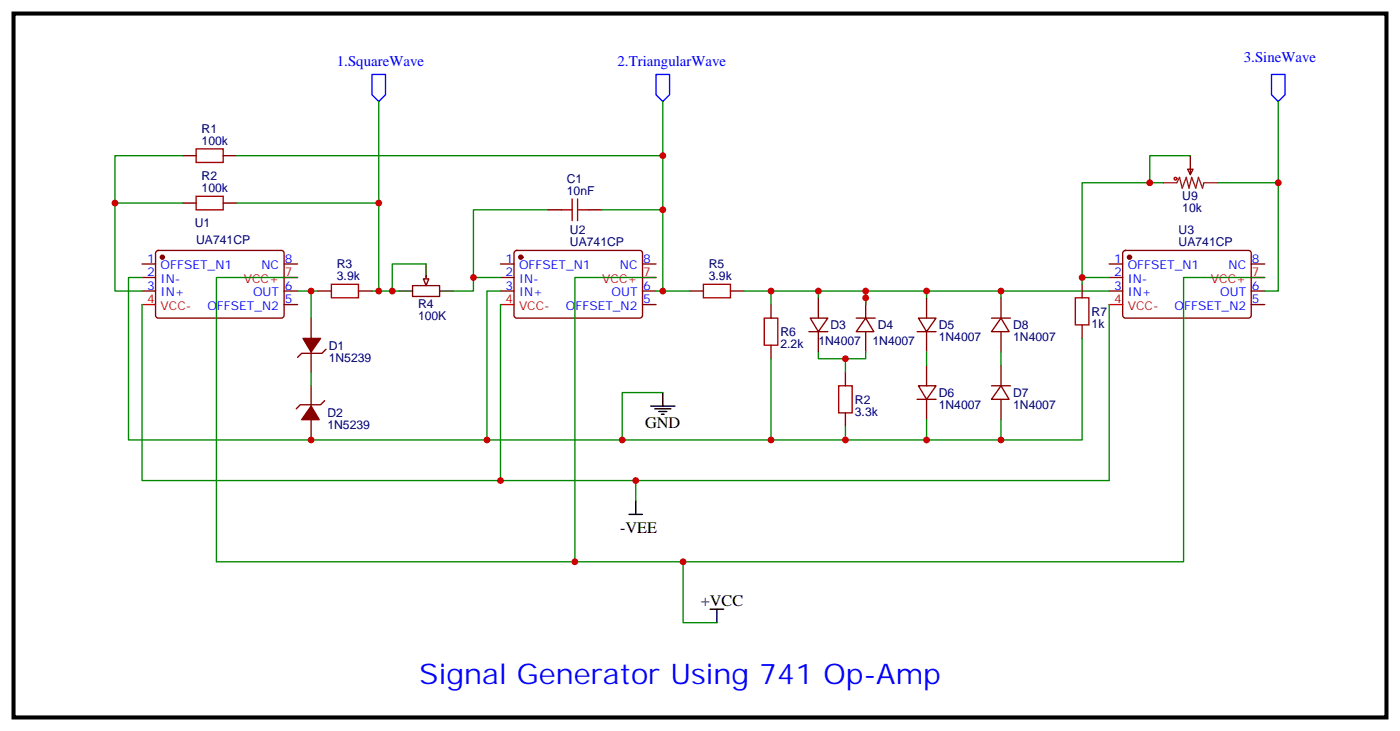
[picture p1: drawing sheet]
<svg xmlns="http://www.w3.org/2000/svg" width="365mm" height="190mm" viewBox="0 0 365 190" stroke-linecap="round" stroke-linejoin="round" font-family="sans-serif">
<g fill="none" stroke="#870000" stroke-width=".35">
<path d="M47.6 52.9h3.6M47.6 40.6h3.6M58.2 52.9h3.5M58.2 40.6h3.5M37 68.8h3.6M37 72.3h3.6M37 75.8h3.6M40.8 65.5l.5-.2h32.1a.71 .71 0 0 1 .7 .7v16.2l-.5 .6-32.3 .1-.5-.2-.2-.5v-16.2zM74.1 68.8h3.5M74.1 75.8h3.5M74.1 79.4h3.5M107.6 74.4h7.1v2.9h-7.1z"/>
<path d="M111.1 72v1.7M130.5 68.8h3.6M130.5 72.3h3.6M130.5 75.8h3.6M134.3 65.5l.5-.2h32.1a.71 .71 0 0 1 .7 .7v16.2l-.5 .6-32.3 .1-.5-.2-.2-.5v-16.2zM167.6 68.8h3.5M167.6 75.8h3.5M167.6 79.4h3.5M289.3 68.8h3.5M289.3 72.3h3.5M289.3 75.8h3.5M293 65.5l.5-.2h32.1a.71 .71 0 0 1 .7 .7v16.2l-.4 .6-32.4 .1-.5-.2-.2-.5v-16.2z"/>
<path d="M326.3 68.8h3.5M326.3 75.8h3.5M326.3 79.4h3.5M81.1 82.9v5.3M81.1 91.7v5.3M85 91l-1 1.1h-5.3l-1.1 1M81.1 100.5v5.3M81.1 109.4v5.3M84.7 104.4l-1.1 1.1h-5.3l-1 1"/>
</g>
<g fill="#870000" stroke="#870000" stroke-width=".35">
<path d="M79 88.2h4.6l-2.5 3.5z"/>
<path d="M81.1 105.8l2.2 3.6h-4.6z"/>
<circle cx="42.3" cy="67" r=".53"/>
<circle cx="135.8" cy="67" r=".53"/>
<circle cx="294.6" cy="67" r=".53"/>
</g>
<path d="M37 79.4h3.6M74.1 72.3h3.5M130.5 79.4h3.6M167.6 72.3h3.5M289.3 79.4h3.5M326.3 72.3h3.5" fill="none" stroke="#f00" stroke-width=".35"/>
<path d="M51.2 38.8h7v3.5h-7zM51.2 51.2h7v3.5h-7z" fill="none" stroke="#a10000" stroke-width=".35"/>
<path d="M47.6 52.9h-17.6v22.9h7M47.6 40.6h-17.6v12.3M61.7 52.9h37.1v22.9h-1.8M77.6 75.8h5.3M81.1 75.8v7.1M81.1 97v3.5" fill="none" stroke="#008700" stroke-width=".35"/>
<path d="M104.1 75.8h3.5M111.1 68.8v3.5M114.7 75.8h3.5" fill="none" stroke="#000" stroke-width=".35"/>
<path d="M110.4 72.7h1.4l-.7 1.7z" fill="#f0f0f0" stroke="#870000" stroke-width=".35"/>
<g fill="none" stroke="#008700" stroke-width=".35">
<path d="M98.8 26.5v26.4M172.9 26.5v14.1M333.4 26.5v21.1M61.7 40.6h111.2v35.2h-1.8M142.9 54.7h-19.4v17.6M157 54.7h15.9M303.4 47.6h-21.2v24.7M310.4 40.6h-10.5v7M317.5 47.6h15.9v28.2h-3.6M37 79.4v45.8h93.5M37 72.3h-3.5v42.4h167.6M77.6 72.3h-21.2v74.1h93.5v-74.1h21.2"/>
<path d="M98.8 75.8h5.3M111.1 68.8h-8.8v7M130.5 72.3h-7v3.5h-5.3M130.5 79.4v45.8h158.8v-45.8M130.5 75.8h-3.5v38.9M172.9 75.8h7M194 75.8h7.1v3.6M201.1 75.8h12.3v1.8M213.4 75.8h12.4v3.6M225.8 75.8h15.9v1.8M241.7 75.8h19.4v1.8M261.1 75.8h28.2"/>
<path d="M289.3 72.3h-7.1v1.8M329.8 72.3h-21.1v74.1h-158.8M213.4 91.7v1.8h12.4v-1.8M220.5 93.5v3.5M241.7 91.7v3.5M261.1 91.7v3.5M282.2 88.2v26.5h-81.1v-21.2M172.9 102.3h-10.6v12.4M220.5 111.1v3.6M241.7 109.4v5.3M261.1 109.4v5.3M165.8 125.2v5.3"/>
<path d="M178.2 146.4v15.9h8.8"/>
</g>
<g fill="none" stroke="#a10000" stroke-width=".35">
<path d="M146.4 54.7h2.8M149.2 51.9v5.6M150.6 54.7h2.9M150.6 51.9v5.6M86.4 74.1h7.1v3.5h-7.1zM183.4 74.1h7.1v3.5h-7.1zM280.5 77.6h3.5v7.1h-3.5zM199.3 82.9h3.5v7.1h-3.5zM218.7 100.5h3.5v7.1h-3.5z"/>
<circle cx="306.6" cy="46.6" r=".35"/>
</g>
<g fill="none" stroke="#870000" stroke-width=".35">
<path d="M142.9 54.7h3.5M153.5 54.7h3.5M309.7 44.1h1.4l-.7 1.4zM310.4 40.6v4.9M82.9 75.8h3.5M93.5 75.8h3.5M179.9 75.8h3.5M190.5 75.8h3.5M201.1 79.4v3.5M213.4 77.6v5.3M225.8 77.6v5.3M241.7 77.6v5.3"/>
<path d="M261.1 77.6v5.3M282.2 74.1v3.5M201.1 90v3.5M211 86.4h4.9M211.3 82.9h4.6l-2.5 3.5zM213.4 86.4v5.3M220.5 97v3.5M223.3 82.9h4.9M225.8 82.9l2.1 3.5h-4.6zM225.8 86.4v5.3M239.2 86.4h4.9M239.5 82.9h4.6l-2.4 3.5z"/>
<path d="M241.7 86.4v5.3M241.7 95.2v5.3M258.6 82.9h4.9M261.1 82.9l2.1 3.5h-4.6zM261.1 86.4v5.3M261.1 95.2v5.3M282.2 84.7v3.5M220.5 107.6v3.5M239.2 104.1h4.9M239.5 100.5h4.6l-2.4 3.6zM241.7 104.1v5.3M258.6 100.5h4.9"/>
<path d="M261.1 100.5l2.1 3.6h-4.6zM261.1 104.1v5.3"/>
</g>
<path d="M303.4 47.6h3.5l.7-1.4 .7 2.8 1.1-2.8 .7 2.8 .7-2.8 1.1 2.8 .7-2.8 1 2.8 .4-1.4h3.5" fill="none" stroke="#8c2424" stroke-width=".35"/>
<path d="M97 19.4h3.5v5.3l-1.7 1.8-1.8-1.8zM171.1 19.4h3.5v5.3l-1.7 1.8-1.8-1.8zM331.6 19.4h3.5v5.3l-1.7 1.8-1.8-1.8z" fill="none" stroke="#00f" stroke-width=".35"/>
<path d="M169.7 105.8h6.3M170.7 106.5h4.3M171.8 107.2h2.1M172.5 107.9h.7M172.9 102.3v3.5M164 134.1h3.6M165.8 130.5v3.6M185.2 158.7h3.5M187 158.7v3.6" fill="none" stroke="#000" stroke-width=".35"/>
<path d="M3.5 3.5h358.1v183.5h-358.1z" fill="none" stroke="#000" stroke-width="1.1"/>
<g fill="#c00">
<circle cx="30" cy="52.9" r=".88"/>
<circle cx="81.1" cy="75.8" r=".88"/>
<circle cx="98.8" cy="75.8" r=".88"/>
<circle cx="123.5" cy="72.3" r=".88"/>
<circle cx="172.9" cy="54.7" r=".88"/>
<circle cx="102.3" cy="75.8" r=".88"/>
<circle cx="172.9" cy="75.8" r=".88"/>
<circle cx="201.1" cy="75.8" r=".88"/>
<circle cx="213.4" cy="75.8" r=".88"/>
<circle cx="225.8" cy="77.6" r=".88"/>
<circle cx="220.5" cy="93.5" r=".88"/>
<circle cx="225.8" cy="75.8" r=".88"/>
<circle cx="241.7" cy="75.8" r=".88"/>
<circle cx="261.1" cy="75.8" r=".88"/>
<circle cx="282.2" cy="72.3" r=".88"/>
<circle cx="299.9" cy="47.6" r=".88"/>
<circle cx="220.5" cy="114.7" r=".88"/>
<circle cx="241.7" cy="114.7" r=".88"/>
<circle cx="261.1" cy="114.7" r=".88"/>
<circle cx="98.8" cy="52.9" r=".88"/>
<circle cx="172.9" cy="40.6" r=".88"/>
<circle cx="333.4" cy="47.6" r=".88"/>
<circle cx="130.5" cy="125.2" r=".88"/>
<circle cx="165.8" cy="125.2" r=".88"/>
<circle cx="201.1" cy="114.7" r=".88"/>
<circle cx="81.1" cy="114.7" r=".88"/>
<circle cx="127" cy="114.7" r=".88"/>
<circle cx="162.3" cy="114.7" r=".88"/>
<circle cx="149.9" cy="146.4" r=".88"/>
<circle cx="178.2" cy="146.4" r=".88"/>
</g>
<text font-size="7.4" fill="#00f" x="109.4" y="178.2">Signal Generator Using 741 Op-Amp</text>
<g font-size="4.2">
<text x="168.3" y="111.5">GND</text>
<text x="161.7" y="139">-VEE</text>
<text x="182.7" y="158">+VCC</text>
</g>
<g font-size="3.9" fill="#00f">
<text x="87.9" y="17.1">1.SquareWave</text>
<text x="161.1" y="17.1">2.TriangularWave</text>
<text x="324.4" y="16.2">3.SineWave</text>
</g>
<g font-size="3.2" fill="#000080">
<text x="52.6" y="34.6">R1</text>
<text x="52.6" y="37.7">100k</text>
<text x="52.6" y="46.9">R2</text>
<text x="147.8" y="47.6">C1</text>
<text x="52.6" y="50.1">100k</text>
<text x="147.8" y="50.8">10nF</text>
<text x="308.3" y="52">U9</text>
<text x="50.8" y="59.3">U1</text>
<text x="308.3" y="55.2">10k</text>
<text x="51.2" y="63.5">UA741CP</text>
<text x="148.6" y="64.1">UA741CP</text>
<text x="148.6" y="61">U2</text>
<text x="307.4" y="64.1">UA741CP</text>
<text x="307.4" y="61">U3</text>
<text x="87.9" y="69.8">R3</text>
<text x="184.9" y="69.8">R5</text>
<text x="87.9" y="73">3.9k</text>
<text x="184.9" y="73">3.9k</text>
<text x="109" y="83.4">100K</text>
<text x="109" y="80.3">R4</text>
<text x="284.7" y="82.3">R7</text>
<text x="203.6" y="87.6">R6</text>
<text x="213.4" y="90">1N4007</text>
<text x="216.6" y="85.8">D3</text>
<text x="227.5" y="90">1N4007</text>
<text x="229" y="85.8">D4</text>
<text x="244.8" y="89">1N4007</text>
<text x="244.8" y="85.8">D5</text>
<text x="264.2" y="89">1N4007</text>
<text x="264.2" y="85.8">D8</text>
<text x="284.7" y="85.5">1k</text>
<text x="85.7" y="94.3">1N5239</text>
<text x="85.7" y="91.1">D1</text>
<text x="203.6" y="90.8">2.2k</text>
<text x="223" y="105.2">R2</text>
<text x="244.8" y="106.6">1N4007</text>
<text x="244.8" y="103.5">D6</text>
<text x="264.2" y="106.6">1N4007</text>
<text x="264.2" y="103.5">D7</text>
<text x="85.4" y="111.9">1N5239</text>
<text x="85.4" y="108.7">D2</text>
<text x="223" y="108.4">3.3k</text>
</g>
<g font-size="3.2" fill="#00f">
<text x="38.4" y="68.4">1</text>
<text x="38.4" y="72">2</text>
<text x="41.9" y="70.2">OFFSET_N1</text>
<text x="68.2" y="70.2">NC</text>
<text x="74.3" y="68.4">8</text>
<text x="131.9" y="68.4">1</text>
<text x="131.9" y="72">2</text>
<text x="135.4" y="70.2">OFFSET_N1</text>
<text x="161.7" y="70.2">NC</text>
<text x="167.7" y="68.4">8</text>
<text x="290.6" y="68.4">1</text>
<text x="290.6" y="72">2</text>
<text x="294.1" y="70.2">OFFSET_N1</text>
<text x="320.4" y="70.2">NC</text>
<text x="326.5" y="68.4">8</text>
<text x="38.4" y="75.5">3</text>
<text x="41.9" y="73.7">IN-</text>
<text x="41.9" y="77.3">IN+</text>
<text x="66" y="77.3">OUT</text>
<text x="74.3" y="75.5">6</text>
<text x="131.9" y="75.5">3</text>
<text x="135.4" y="73.7">IN-</text>
<text x="135.4" y="77.3">IN+</text>
<text x="159.5" y="77.3">OUT</text>
<text x="167.7" y="75.5">6</text>
<text x="290.6" y="75.5">3</text>
<text x="294.1" y="73.7">IN-</text>
<text x="294.1" y="77.3">IN+</text>
<text x="318.2" y="77.3">OUT</text>
<text x="326.5" y="75.5">6</text>
<text x="54.1" y="80.8">OFFSET_N2</text>
<text x="74.3" y="79">5</text>
<text x="147.6" y="80.8">OFFSET_N2</text>
<text x="167.7" y="79">5</text>
<text x="306.3" y="80.8">OFFSET_N2</text>
<text x="326.5" y="79">5</text>
</g>
<g font-size="3.2" fill="#f00">
<text x="74.3" y="72">7</text>
<text x="167.7" y="72">7</text>
<text x="326.5" y="72">7</text>
<text x="63.6" y="73.7">VCC+</text>
<text x="157.1" y="73.7">VCC+</text>
<text x="315.8" y="73.7">VCC+</text>
<text x="38.4" y="79">4</text>
<text x="41.9" y="80.8">VCC-</text>
<text x="131.9" y="79">4</text>
<text x="135.4" y="80.8">VCC-</text>
<text x="290.6" y="79">4</text>
<text x="294.1" y="80.8">VCC-</text>
</g>
</svg>
